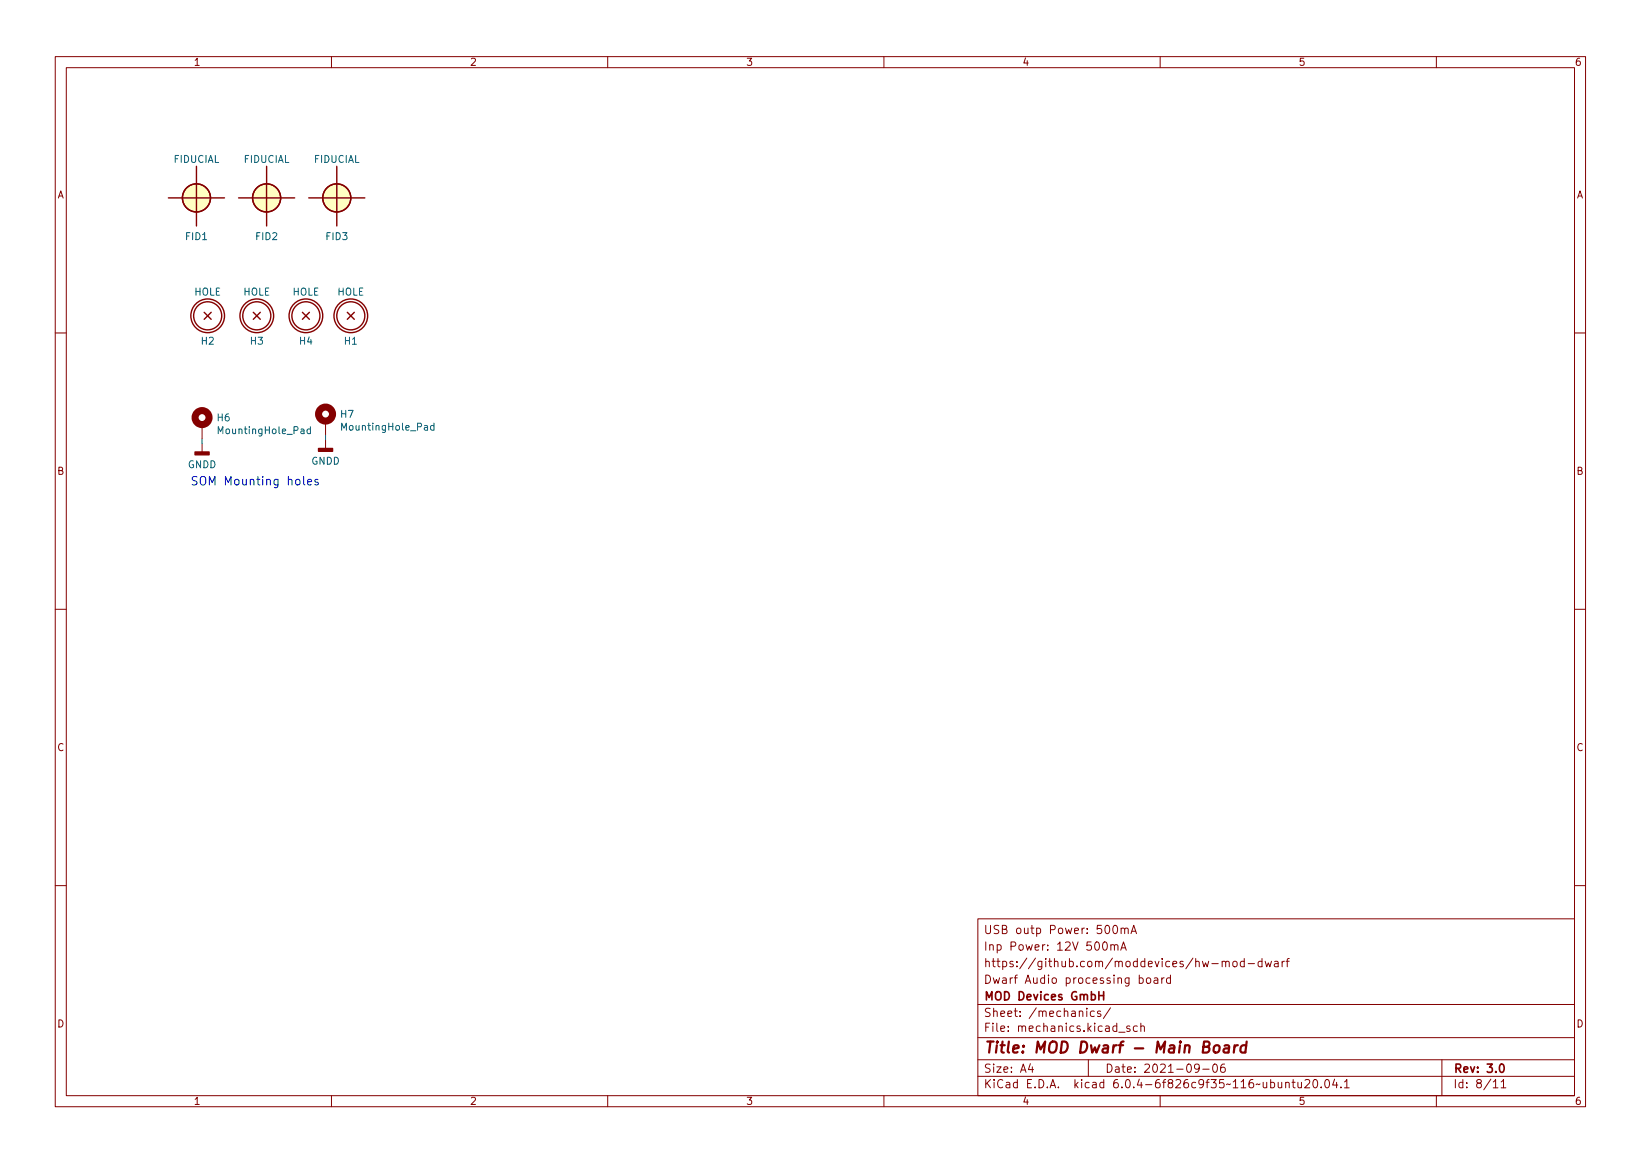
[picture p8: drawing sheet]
<svg xmlns="http://www.w3.org/2000/svg" width="297mm" height="210mm" viewBox="0 0 297 210" stroke-linecap="round" stroke-linejoin="round" font-family="sans-serif">
<g fill="none" stroke="#840000" stroke-width=".18">
<path d="M10 10.2h277v190.1h-277zM12 12.2h273v186.1h-273zM60 10.2v2M110 10.2v2M160 10.2v2M210 10.2v2M260 10.2v2M10 60.2h2M36.6 76.8v2.6M58.9 76.2v2.5M58.9 79.6v1.5M285 60.2h2"/>
<path d="M36.6 80.3v1.5M10 110.2h2M285 110.2h2M10 160.2h2M177 166.3h108v32h-108zM199.7 170.6l.2-.2a.8 .8 0 0 1 .6 .8 .8 .8 0 0 1-.6 .7l-.2-.1-.1-.4zM201.1 171.1l.2-.2 .3 .1 .1 .9M201.1 170.9v1M201.6 167.6l.2-.2a.8 .8 0 0 1 .5 .8 .8 .8 0 0 1-.5 .7l-.2-.1-.2-.4zM201.7 171.1l.2-.2 .4 .1 .1 .9M202.9 171.9l.5-1.5 .5 1.5M202.9 168.1l.2-.2 .4 .1 .1 .9"/>
<path d="M202.9 167.9v1M203 171.5h.7M203.6 168.1l.2-.2 .3 .1 .1 .9M204.7 168.9l.5-1.5 .5 1.5M204.9 168.5h.7M206.2 177l.4-.1 .3 .3v.4l-.1 .3h-.6M207.6 177l.4-.1 .3 .3v.4l-.3 .3h-.4l-.1-.3v-.4zM208.9 177h.6l.1 .9M209.6 177.3l-.5 .1a.29 .29 0 0 0-.2 .2 .29 .29 0 0 0 .2 .3h.5M210.3 176.9v1M210.7 176.9l-.3 .1-.1 .2M211.9 177l-.5-.1-.3 .3v.4l.2 .3h.6"/>
<path d="M211.9 176.4v1.5M221.2 174.1l.2-.2 .4 .1 .1 .9M221.2 173.9v1M221.9 174.1l.2-.2 .3 .1 .1 .9M223.3 174l.3-.1 .3 .3v.4l-.3 .3h-.3l-.2-.3v-.4zM225.2 174l-.4-.1-.3 .3v.4l.1 .3h.6M225.2 173.4v1.5M225.9 174.4h1.2M228.4 174l-.4-.1-.3 .3v.4l.2 .3h.5M228.4 173.4v1.5M229 173.9l.3 1 .3-.7 .3 .7 .2-1M230.7 174h.6l.1 .9"/>
<path d="M231.4 174.3l-.5 .1a.29 .29 0 0 0-.3 .2 .29 .29 0 0 0 .3 .3h.5M232.1 173.9v1M232.5 173.9l-.3 .1-.1 .2M232.8 173.9h.6M233.4 173.4l-.4 .2v1.3M285 160.2h2M60 198.3v2M110 198.3v2M160 198.3v2M177 194.8h108M177 191.8h108M177 187.8h108"/>
<path d="M177 181.8h108M186.5 192.5l-.4 1h1M186.9 193v1M196.7 182.4v.2M196.7 182.9v1M197 191.8v3M198.1 183l-.5-.1-.2 .3v.4l.1 .3h.6M199.2 183l-.3-.1-.3 .2 .1 .3 .5 .1v.4h-.6M201 182.4l-1.3 1.9M202.5 186.8h1.1M204.5 185.7l-.4-.1-.2 .2 .1 .3 .5 .1v.4h-.6M205.9 185.7l-.5-.1-.3 .3v.4l.2 .3h.6"/>
<path d="M206.5 185.8l.2-.2 .4 .1v.9M206.5 185.1v1.5M210 198.3v2M217.1 193.2l-.3 .3h-.3l-.3-.3 .2-.6 .4-.1 .2 .2a.99 .99 0 0 1-.4 1.3h-.2M217.7 193.5h1.2M219.7 192.6l.2-.1a.8 .8 0 0 1 .5 .8 .8 .8 0 0 1-.5 .7 1 1 0 0 1-.2-1.4zM221.6 192.5a.59 .59 0 0 0-.7 .7v.5l.2 .3h.4l.2-.1 .1-.5-.2-.2-.4-.1-.3 .3M232.7 196l.2-.2 .4 .1 .1 .9M232.7 195.8v1M233.9 195.8h.5M234.1 195.3v1.3l.3 .2M234.9 195.8l.1 1h.4l.2-.1"/>
<path d="M235.6 195.8v1M236.2 195.5l.6-.2 .2 .2 .1 .3-1 1h1M237.8 195.5l.2-.2a.8 .8 0 0 1 .5 .8 .8 .8 0 0 1-.5 .7l-.2-.1-.2-.4zM239.1 196.7v.1M240 195.4l.1-.1a.8 .8 0 0 1 .6 .8 .8 .8 0 0 1-.6 .7 1 1 0 0 1-.1-1.4zM241.6 195.3l-.4 1h.9M241.9 195.8v1M242.7 196.7v.1M243.4 195.8l.4-.5v1.5M243.4 196.8h.8M260 198.3v2M261 191.8v6.5"/>
<path d="M270.3 195.8l.4-.5v1.5M270.3 196.8h.9M271.7 195.8l.5-.5v1.5M271.7 196.8h.9"/>
</g>
<path d="M198.9 179.4v1.5M199.8 179.4v1.5M198.9 180.1h.9M271.6 192.6l.2-.1a.8 .8 0 0 1 .5 .8 .8 .8 0 0 1-.5 .7 1 1 0 0 1-.2-1.4z" fill="none" stroke="#840000" stroke-width=".3"/>
<path d="M219.8 189.3a.52 .52 0 0 1 .6-.2 .52 .52 0 0 1 .4 .4l-.1 .6a.55 .55 0 0 1-.5 .4 .55 .55 0 0 1-.5-.4zM221.7 189.2l.2-.1 .5 .1v1.3M222.5 189.6l-.7 .1a.4 .4 0 0 0-.3 .3 .4 .4 0 0 0 .2 .5l.7-.1M223.5 189.1l-.2 1.4M224.1 189.1l-.4 .1-.3 .3M225.6 189.2a.66 .66 0 0 0-1 .3l-.1 .6 .2 .3 .1 .1 .6-.1M225.7 188.5l-.3 2" fill="none" stroke="#840000" stroke-width=".4"/>
<g fill="none" stroke="#840000" stroke-width="1.3">
<circle cx="36.6" cy="75.6" r="1.27"/>
<circle cx="58.9" cy="74.9" r="1.27"/>
</g>
<path d="M56.2 77.7l-.4-.1-.2 .3 .1 .5h.5M56.2 77.2v1.3M78.5 77h-.3l-.3 .2 .2 .6h.4M78.5 76.6v1.2" fill="none" stroke="#006464" stroke-width=".18"/>
<g fill="#840000" stroke="#840000" stroke-width=".25">
<path d="M35.3 81.8h2.5v.5h-2.5z"/>
<path d="M57.7 81.1h2.5v.6h-2.5z"/>
</g>
<g fill="none" stroke="#840000" stroke-width=".25">
<path d="M30.5 35.8h10.1M35.6 30.1v10.8M43.2 35.8h10.1M48.3 30.1v10.8M55.9 35.8h10.1M61 30.1v10.8M37 56.5l1.2 1.3M38.2 56.5l-1.2 1.3M45.8 56.5l1.3 1.3M47.1 56.5l-1.3 1.3M54.7 56.5l1.3 1.3M56 56.5l-1.3 1.3"/>
<path d="M62.9 56.5l1.2 1.3M64.1 56.5l-1.2 1.3"/>
<circle cx="35.6" cy="35.8" r="2.54"/>
<circle cx="48.3" cy="35.8" r="2.54"/>
<circle cx="61" cy="35.8" r="2.54"/>
<circle cx="37.6" cy="57.1" r="3"/>
<circle cx="37.6" cy="57.1" r="2.54"/>
<circle cx="46.5" cy="57.1" r="3"/>
<circle cx="46.5" cy="57.1" r="2.54"/>
<circle cx="55.4" cy="57.1" r="3"/>
<circle cx="55.4" cy="57.1" r="2.54"/>
<circle cx="63.5" cy="57.1" r="3"/>
<circle cx="63.5" cy="57.1" r="2.54"/>
</g>
<g fill="#ffffc2" stroke="#ffffc2" stroke-width=".18">
<circle cx="35.6" cy="35.8" r="2.54"/>
<circle cx="48.3" cy="35.8" r="2.54"/>
<circle cx="61" cy="35.8" r="2.54"/>
</g>
<path d="M55 86.2v1.3l.2 .2M55.7 87.2l.7-.1-.1-.3-.4-.1-.2 .2 .1 .8h.5M57.6 86.8l-.4-.1-.2 .2 .1 .3 .5 .1v.4h-.6" fill="none" stroke="#0000c2" stroke-width=".18"/>
<path d="M36.6 79.4v.9M58.9 78.7v.9" fill="none" stroke="#009600" stroke-width=".18"/>
<text font-size="2.8" fill="#840000" x="178" y="190.6">Title: MOD Dwarf - Main Board</text>
<text font-size="2.1" fill="#0000c2" x="34.4" y="87.8">SOM Mounting holes</text>
<g font-size="2.1" fill="#840000">
<text x="178" y="172">Inp Power: 12V 500mA</text>
<text x="178" y="169">USB outp Power: 500mA</text>
<text x="178" y="178">Dwarf Audio processing board</text>
<text x="178" y="175">https://github.com/moddevices/hw-mod-dwarf</text>
<text x="178" y="184">Sheet: /mechanics/</text>
<text x="178" y="181">MOD Devices GmbH</text>
<text x="178" y="186.7">File: mechanics.kicad_sch</text>
<text x="178" y="196.9">KiCad E.D.A. kicad 6.0.4-6f826c9f35~116~ubuntu20.04.1</text>
<text x="178" y="194.1">Size: A4</text>
<text x="200" y="194.1">Date: 2021-09-06</text>
<text x="263" y="194.1">Rev: 3.0</text>
<text x="263" y="196.9">Id: 8/11</text>
</g>
<g font-size="1.8" fill="#840000">
<text x="35" y="11.9">1</text>
<text x="85" y="11.9">2</text>
<text x="135" y="11.9">3</text>
<text x="185" y="11.9">4</text>
<text x="235" y="11.9">5</text>
<text x="285" y="11.9">6</text>
<text x="10.3" y="35.9">A</text>
<text x="285.3" y="35.9">A</text>
<text x="10.3" y="85.9">B</text>
<text x="285.3" y="85.9">B</text>
<text x="10.3" y="135.9">C</text>
<text x="285.3" y="135.9">C</text>
<text x="10.3" y="185.9">D</text>
<text x="285.3" y="185.9">D</text>
<text x="35" y="199.9">1</text>
<text x="85" y="199.9">2</text>
<text x="135" y="199.9">3</text>
<text x="185" y="199.9">4</text>
<text x="235" y="199.9">5</text>
<text x="285" y="199.9">6</text>
</g>
<g font-size="1.8" fill="#006464">
<text x="31.4" y="29.5">FIDUCIAL</text>
<text x="44.1" y="29.5">FIDUCIAL</text>
<text x="56.8" y="29.5">FIDUCIAL</text>
<text x="33.6" y="43.4">FID1</text>
<text x="46.3" y="43.4">FID2</text>
<text x="59" y="43.4">FID3</text>
<text x="35.1" y="53.5">HOLE</text>
<text x="44" y="53.5">HOLE</text>
<text x="52.9" y="53.5">HOLE</text>
<text x="61" y="53.5">HOLE</text>
<text x="36.5" y="62.4">H2</text>
<text x="45.4" y="62.4">H3</text>
<text x="54.2" y="62.4">H4</text>
<text x="62.4" y="62.4">H1</text>
<text x="39.3" y="76.2">H6</text>
<text x="61.7" y="75.6">H7</text>
<text x="62.2" y="77.9">MountingHole_Pad</text>
<text x="39.8" y="78.5">MountingHole_Pad</text>
<text x="34" y="84.7">GNDD</text>
<text x="56.3" y="84.1">GNDD</text>
</g>
</svg>
